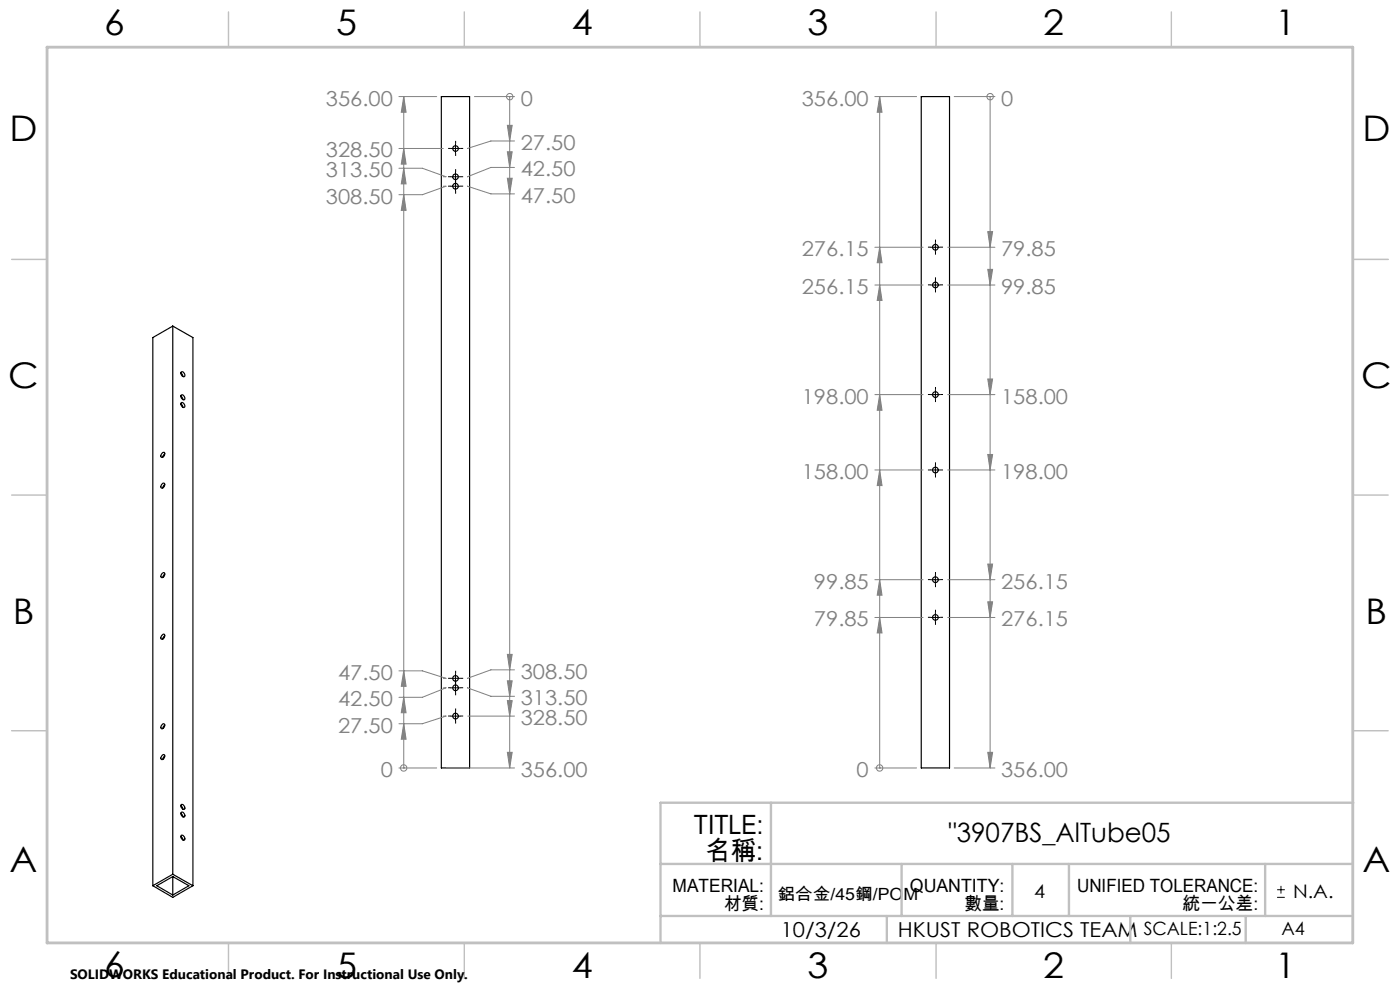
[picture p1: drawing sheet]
<svg xmlns="http://www.w3.org/2000/svg" width="297mm" height="210mm" viewBox="0 0 297 210" stroke-linecap="round" stroke-linejoin="round" font-family="sans-serif">
<g fill="none" stroke="#000" stroke-width=".25">
<path d="M93.6 20.5h6v142.4h-6zM195.4 20.5h6v142.4h-6zM36.7 69.2l-4.3 2.4v116.3M36.7 69.2v116.2M36.7 69.2l4.2 2.4v116.3M38.4 79.1l.4 .8M38.5 78.9a.67 .67 0 0 1 .6 1 .69 .69 0 0 1-.6-1zM34.5 96l.2-.1a.56 .56 0 0 1 .1 .8 .56 .56 0 0 1-.7 .2v-.4zM35 96.2l-.5 .8M38.4 83.9a.56 .56 0 0 1 .7 .2 .56 .56 0 0 1-.2 .7l-.4-.4zM38.4 85.7l.4 .7M38.4 84l.4 .8"/>
<path d="M38.5 85.4a.69 .69 0 0 1 .6 1 .69 .69 0 0 1-.6-1zM34.5 102.5h.2a.56 .56 0 0 1 .1 .7 .56 .56 0 0 1-.7 .2v-.4zM35 102.8l-.5 .7M34.4 121.6l.3-.1a.56 .56 0 0 1 .2 .7 .56 .56 0 0 1-.8 .2v-.3zM34.5 134.6l.2-.1a.58 .58 0 0 1 .2 .7 .58 .58 0 0 1-.8 .3v-.4zM35 134.8l-.5 .8M35 121.8l-.5 .7M34.4 153.7l.3-.2a.56 .56 0 0 1 .1 .7 .56 .56 0 0 1-.7 .3v-.4zM35 153.8l-.5 .7M34.4 160.2l.3-.2a.56 .56 0 0 1 .1 .8 .56 .56 0 0 1-.7 .2v-.4zM35 160.4l-.5 .7M38.4 170.7a.62 .62 0 0 1 .7 .2 .62 .62 0 0 1 0 .8h-.3l-.3-.4z"/>
<path d="M38.4 172.4a.56 .56 0 0 1 .7 .2 .56 .56 0 0 1-.2 .7l-.4-.3zM38.4 177.3a.58 .58 0 0 1 .7 .2 .58 .58 0 0 1-.2 .8l-.4-.4zM38.4 177.4l.4 .8M38.4 172.5l.4 .8M38.4 170.9l.4 .8M32.4 187.9l4.3 2.5 4.2-2.5M36.7 185.9v4M36.7 185.4l-4.3 2.5M36.7 185.9l-3.4 2 3.4 2M36.7 185.9l3.4 2-3.4 2M36.7 185.4l4.2 2.5"/>
<circle cx="96.6" cy="39.5" r=".6"/>
<circle cx="96.6" cy="31.5" r=".6"/>
<circle cx="96.6" cy="37.5" r=".6"/>
<circle cx="198.4" cy="52.4" r=".6"/>
<circle cx="198.4" cy="60.5" r=".6"/>
<circle cx="198.4" cy="83.7" r=".6"/>
<circle cx="198.4" cy="99.7" r=".6"/>
<circle cx="198.4" cy="123" r=".6"/>
<circle cx="198.4" cy="131" r=".6"/>
<circle cx="96.6" cy="151.9" r=".6"/>
<circle cx="96.6" cy="145.9" r=".6"/>
<circle cx="96.6" cy="143.9" r=".59"/>
</g>
<g fill="none" stroke="#000" stroke-width=".21">
<path d="M95.6 31.5h2M95.6 37.5h2M95.6 39.5h2M96.6 30.5v2M96.6 36.5v4M197.4 52.4h2M198.4 51.5v1.9M198.4 59.4v2M197.4 60.5h2M197.4 99.7h2M197.4 83.7h2M198.4 82.7v2"/>
<path d="M198.4 98.7v2M197.4 131h2M197.4 123h2M198.4 121.9v2.1M198.4 130v2M95.6 143.9h2M95.6 145.9h2M95.6 151.9h2M96.6 142.9v4M96.6 150.9v2M270.9 190.4h1.7M270.9 188.7h1.7"/>
<path d="M271.7 187.9v1.6"/>
</g>
<g fill="none" stroke="#808080" stroke-width=".21">
<path d="M84.6 35.7h5l5 1.8h-.5M84.6 31.5h9.5M84.6 20.5h8M85.7 35.7l.4 3.3h-1zM85.7 31.5l.4 3.3h-1zM85.7 20.5l.4 3.3h-1zM85.7 20.5v142.4M94.1 39.5h.5l-5 1.8h-5M99.2 39.5l4.9 1.6h5M100.6 20.5h8.5M107.6 26.6h1.1l-.6 3.3zM107.6 32.2h1.1l-.6 3.3z"/>
<path d="M107.6 37.8h1.1l-.6 3.3zM108.1 20.5h.1M108.1 20.5v142.4M109.1 35.5h-5l-4.9 2M109.1 29.9h-5l-4.9 1.6M185.6 20.5h8.9M186.6 20.5l.5 3.3h-1zM186.6 20.5v142.4M202.4 20.5h8.7M210 20.5h.1M210 20.5v142.4M85.7 41.3l.4 3.3h-1z"/>
<path d="M185.6 52.4h10.2M186.6 52.4l.5 3.3h-1zM201 52.4h10.1M209.5 49.1h1.1l-.6 3.3zM209.5 57.1h1.1l-.6 3.4zM185.6 60.5h10.2M186.6 60.5l.5 3.2h-1zM201 60.5h10.1M185.6 99.7h10.2M185.6 83.7h10.2M186.6 99.7l.5 3.3h-1zM186.6 83.7l.5 3.3h-1z"/>
<path d="M201 99.7h10.1M201 83.7h10.1M209.5 80.4h1.1l-.6 3.3zM209.5 96.4h1.1l-.6 3.3zM209.5 119.7h1.1l-.6 3.3zM107.6 138.8h1.1l-.6 3.3zM185.6 131h10.2M185.6 123h10.2M186.6 131l.5 3.3h-1zM186.6 123l.5 3.3h-1zM201 131h10.1M201 123h10.1"/>
<path d="M209.5 127.7h1.1l-.6 3.3zM84.6 142.3h5l5 1.6h-.5M85.7 153.5l.4 3.3h-1zM85.7 147.9l.4 3.3h-1zM85.7 142.3l.4 3.3h-1zM94.1 151.9h.5l-5 1.6h-5M94.1 145.9h.5l-5 2h-5M99.2 151.9h9.9M99.2 145.9l4.9 1.8h5M107.6 144.4h1.1l-.6 3.3zM107.6 148.6h1.1l-.6 3.3zM107.6 159.6h1.1l-.6 3.3z"/>
<path d="M109.1 142.1h-5l-4.9 1.8M209.5 159.6h1.1l-.6 3.3zM84.6 162.9h8M85.7 162.9h.1M94.7 162.9h14.4M185.6 162.9h8.9M186.6 162.9h.1M202.4 162.9h8.7"/>
<circle cx="108.2" cy="20.5" r=".68"/>
<circle cx="210" cy="20.5" r=".67"/>
<circle cx="85.6" cy="162.9" r=".69"/>
<circle cx="186.6" cy="162.9" r=".69"/>
</g>
<g fill="none" stroke="#000" stroke-width=".21" stroke-dasharray="15.2 1.3 1.3 1.3" stroke-linecap="butt">
<path d="M95.7 31.5h-.6M95.7 37.5h-.6M95.7 39.5h-.6M96.7 30.5v-.6M96.7 32.5v.6M96.7 36.5v-.6M96.7 38.5v.6M96.7 38.5v-.6M97.7 31.5h.6M97.7 37.5h.6M97.7 39.5h.6M96.7 40.5v.6"/>
<path d="M197.5 52.4h-.6M198.5 59.4v-.6M198.5 51.4v-.6M198.5 53.4v.6M199.5 52.4h.6M197.5 60.4h-.6M198.5 61.4v.6M199.5 60.4h.6M197.5 99.7h-.6M197.5 83.7h-.6M198.5 98.7v-.6M198.5 82.7v-.6"/>
<path d="M198.5 84.7v.6M199.5 99.7h.6M199.5 83.7h.6M198.5 100.7v.6M197.5 130.9h-.6M197.5 122.9h-.6M198.5 129.9v-.6M198.5 131.9v.6M198.5 121.9v-.6M198.5 123.9v.6M199.5 130.9h.6M199.5 122.9h.6"/>
<path d="M95.7 143.9h-.6M95.7 145.9h-.6M95.7 151.9h-.6M96.7 142.9v-.6M96.7 144.9v.6M96.7 144.9v-.6M96.7 146.9v.6M96.7 150.9v-.6M96.7 152.9v.6M97.7 143.9h.6M97.7 145.9h.6M97.7 151.9h.6"/>
</g>
<path d="M287 55h7.5M287 144.8v55.2h-187.2" fill="none" stroke="#c0c0c0" stroke-width=".21"/>
<path d="M163.5 170.3v24M287.1 170.3h-147v29.7M140.1 194.3h146.5M140.1 183.3h146.9M188.1 194.3v5.7M191.3 183.3v11M214.8 183.3v11M226.8 183.3v11M239.8 194.3v5.7M264.3 194.3v5.7M268.4 183.3v11" fill="none" stroke="#c0c0c0" stroke-width=".5"/>
<g fill="none" stroke="#c0c0c0" stroke-width=".3">
<path d="M48.5 2.5v7.5M98.5 2.5v7.5M148.5 2.5v7.5M198.6 2.5v7.5M248.5 2.5v7.5M2.5 55h7.5M287 55h7.5M2.5 105h7.5M287 105h7.5M2.5 155h7.5M287 155h7.5M48.5 200v7.5"/>
<path d="M98.5 200v7.5M148.5 200v7.5M198.6 200v7.5M248.5 200v7.5"/>
</g>
<path d="M10 10h277v190h-277z" fill="none" stroke="#c0c0c0" stroke-width=".6"/>
<path d="M85.7 153.5l.4 3.3h-1zM85.7 147.9l.4 3.3h-1zM85.7 142.3l.4 3.3h-1zM85.7 41.3l.4 3.3h-1zM85.7 35.7l.4 3.3h-1zM85.7 31.5l.4 3.3h-1zM85.7 20.5l.4 3.3h-1zM107.6 26.6h1.1l-.6 3.3zM107.6 32.2h1.1l-.6 3.3zM107.6 37.8h1.1l-.6 3.3zM107.6 138.8h1.1l-.6 3.3zM107.6 144.4h1.1l-.6 3.3zM107.6 148.6h1.1l-.6 3.3zM107.6 159.6h1.1l-.6 3.3zM186.6 131l.5 3.3h-1zM186.6 123l.5 3.3h-1zM186.6 99.7l.5 3.3h-1zM186.6 83.7l.5 3.3h-1zM186.6 60.5l.5 3.2h-1zM186.6 52.4l.5 3.3h-1zM186.6 20.5l.5 3.3h-1zM209.5 49.1h1.1l-.6 3.3zM209.5 57.1h1.1l-.6 3.4zM209.5 80.4h1.1l-.6 3.3zM209.5 96.4h1.1l-.6 3.3zM209.5 119.7h1.1l-.6 3.3zM209.5 127.7h1.1l-.6 3.3zM209.5 159.6h1.1l-.6 3.3z" fill="#808080"/>
<g font-size="7.5">
<text x="22.1" y="7.3">6</text>
<text x="71.3" y="7.4">5</text>
<text x="121.3" y="7.4">4</text>
<text x="171.3" y="7.4">3</text>
<text x="221.3" y="7.4">2</text>
<text x="270.5" y="7.4">1</text>
<text x="2" y="29.9">D</text>
<text x="289" y="29.9">D</text>
<text x="1.8" y="82.4">C</text>
<text x="288.8" y="82.4">C</text>
<text x="2.7" y="132.4">B</text>
<text x="289.7" y="132.4">B</text>
<text x="2" y="184.9">A</text>
<text x="289" y="184.9">A</text>
<text x="22.1" y="207.3">6</text>
<text x="71.3" y="207.4">5</text>
<text x="121.3" y="207.4">4</text>
<text x="171.3" y="207.4">3</text>
<text x="221.3" y="207.4">2</text>
<text x="270.5" y="207.4">1</text>
</g>
<g font-size="5.6">
<text x="147.2" y="176.9">TITLE:</text>
<text x="201.2" y="178.6">&quot;3907BS_AlTube05</text>
<text x="149.6" y="182.5">名稱:</text>
</g>
<g font-size="4.4" fill="#808080">
<text x="69.1" y="22.4">356.00</text>
<text x="110.5" y="22.4">0</text>
<text x="170.1" y="22.4">356.00</text>
<text x="212.4" y="22.4">0</text>
<text x="69.1" y="33.4">328.50</text>
<text x="110.5" y="31.8">27.50</text>
<text x="69.1" y="37.6">313.50</text>
<text x="110.5" y="37.4">42.50</text>
<text x="69.1" y="43.2">308.50</text>
<text x="110.5" y="43">47.50</text>
<text x="170.1" y="54.3">276.15</text>
<text x="212.4" y="54.3">79.85</text>
<text x="170.1" y="62.3">256.15</text>
<text x="212.4" y="62.3">99.85</text>
<text x="170.1" y="85.6">198.00</text>
<text x="212.4" y="85.6">158.00</text>
<text x="170.1" y="101.6">158.00</text>
<text x="212.4" y="101.6">198.00</text>
<text x="172.7" y="124.9">99.85</text>
<text x="212.4" y="124.9">256.15</text>
<text x="172.7" y="132.9">79.85</text>
<text x="212.4" y="132.9">276.15</text>
<text x="110.5" y="144">308.50</text>
<text x="71.7" y="149.8">42.50</text>
<text x="71.7" y="144.2">47.50</text>
<text x="110.5" y="149.6">313.50</text>
<text x="71.7" y="155.4">27.50</text>
<text x="110.5" y="153.8">328.50</text>
<text x="80.8" y="164.8">0</text>
<text x="110.5" y="164.8">356.00</text>
<text x="181.7" y="164.8">0</text>
<text x="212.4" y="164.8">356.00</text>
</g>
<g font-size="4.4">
<text x="165.6" y="198.7">10/3/26</text>
<text x="190.5" y="198.7">HKUST ROBOTICS TEAM</text>
</g>
<g font-size="4">
<text x="219.4" y="190.5">4</text>
<text x="274.3" y="190.5">N.A.</text>
</g>
<g font-size="3.9">
<text x="142.7" y="189.2">MATERIAL:</text>
<text x="193" y="189.2">QUANTITY:</text>
<text x="228.5" y="189.2">UNIFIED TOLERANCE:</text>
<text x="153.6" y="193.1">材質:</text>
<text x="204.6" y="193.1">數量:</text>
<text x="250.8" y="193.1">統一公差:</text>
<text x="242.6" y="198.4">SCALE:1:2.5</text>
<text x="271.9" y="198.4">A4</text>
</g>
<text font-size="3.6" x="164.9" y="190.8">鋁合金/45鋼/POM</text>
<text font-size="2.9" x="14.9" y="207.6">SOLIDWORKS Educational Product. For Instructional Use Only.</text>
</svg>
